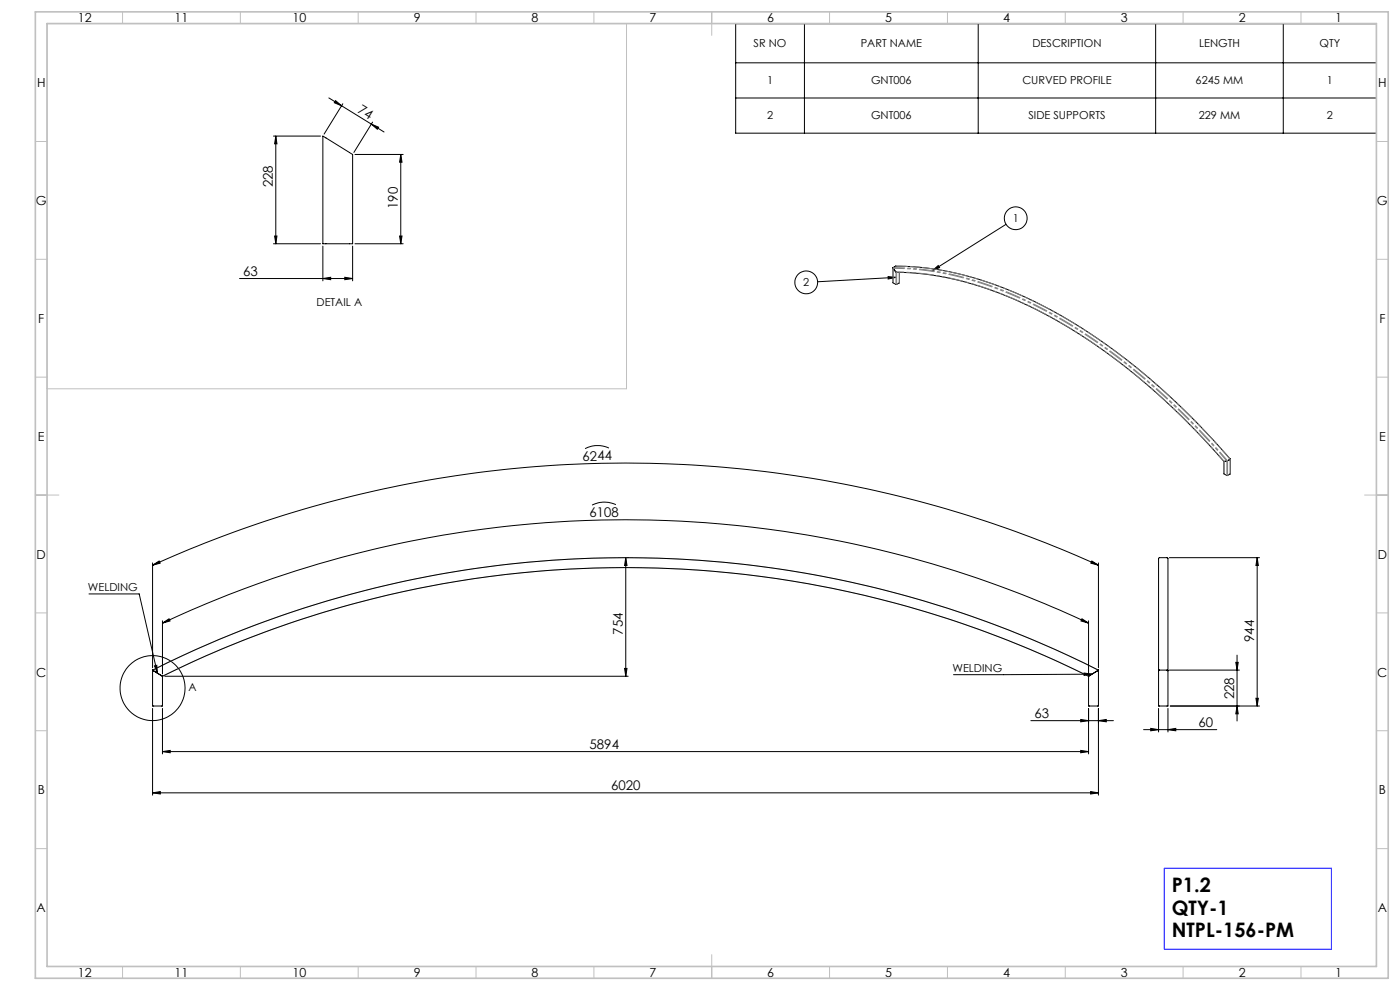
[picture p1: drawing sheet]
<svg xmlns="http://www.w3.org/2000/svg" width="594mm" height="420mm" viewBox="0 0 594 420" stroke-linecap="round" stroke-linejoin="round" font-family="sans-serif">
<g fill="none" stroke="#000" stroke-width=".42">
<path d="M312.1 10.1h271.9v46.4h-271.9zM341.3 10.1v46.4M415 10.1v46.4M490.3 10.1v46.4M544.5 10.1v46.4M312.1 26.7h271.9M116 57.7h20M117 57.7l.5 3.3h-1zM117 57.7v45.7M137 57.7l12.6 7.8v37.9h-12.6zM139.5 41.5l18.1 11.2M142.4 42.7l2.6 2.2-3.1-1.3z"/>
<path d="M145.5 44l-8 12.9M157.6 52.7l5.3 3.3M157.6 52.7l3 1.3-.5 .8zM158.1 51.8l-8 12.9M312.1 41.6h271.9M150.6 65.5h20.5M170 65.5v37.9M170 65.5l.6 3.3h-1.1zM426.9 95.2l-31.3 19.6M101.6 118.2h48M116 103.4h20M116.5 100.1h1l-.5 3.3z"/>
<path d="M137 118.2l3.3-.6v1.1zM137 104.4v14.8M146.3 117.6l3.3 .6-3.3 .5zM149.6 104.4v14.8M150.6 103.4h20.5M169.5 100.1h1.1l-.6 3.3zM376.8 117.4l3.3 .3-3.3 .7zM378.9 113.7v6.2l1.3 .8 1.4-.7v-4.4M378.9 113.6v.3M378.9 113.9l1.2 1.5M380 112.9h.1M380 112.9h.2"/>
<path d="M380 112.9l-1.1 .7M380.1 112.9l5 .1a147.1 147.1 0 0 1 65.1 20.9l8.7 5.2 10.8 7.3 8.6 6.4 9.5 7.8 9.4 8.4 9.2 9 15.6 16.8M380.1 115.4l.2 .1M380.1 115.4l.3 .1M380.1 117.7l-33.2 1.8M380.3 115.5l8.5 .4 7 .9 9.2 1.7 7.3 1.9 7.3 2.4 9.6 3.7 10.7 5 8.7 4.6 9.7 5.8 10.7 7.3 8.5 6.5 8.5 6.9 15.5 14.2 9 9.2 8.8 9.8M395.6 114.8l2.5-2.1 .5 .8zM258.3 190.1a11.4 11.4 0 0 0-10.1 .2M519.3 195.8h.1M519.3 195.8v5.2M520.5 195.6l-1.2 .2M520.8 195.5l-.3 .1"/>
<path d="M521.9 194.9l-1.1 .6M522 194.8v6.2l-1.3 .8-1.4-.8M522 194.8l-.1 .1M261.3 214.1a11.4 11.4 0 0 0-10.1 .2M519.3 201h.1M64.7 239.8l2.8-1.8 .4 .9zM64.7 239.8a486 486 0 0 1 401.4 0M64.7 238.8v44.5M265.5 236.6l.5 3.3h-1zM265.5 236.6v50.3M266.4 236.6h.1M463.3 238l2.8 1.8-3.3-.9z"/>
<path d="M466.1 238.8v44.5M496.1 236.6h38.3M533.4 236.6l.5 3.3h-1zM533.4 236.6v62.9M37.7 252h21.4l7.7 33.6M68.9 263.4v22.5M68.9 264.4l2.8-1.9 .4 .9zM68.9 264.4a462 462 0 0 1 393 0M459.1 262.5l2.8 1.9-3.3-1zM461.9 263.4v22.5M524.9 277.9v28M64.7 284.3a445.7 445.7 0 0 1 401.4 0"/>
<path d="M64.7 284.3l.5 .3M64.7 284.3v15.2h4.2v-12.6M65.2 284.6l3.3 2M65.5 282.5l1-.3 .3 3.4zM68.5 286.6l.4 .3M68.9 286.9a441.6 441.6 0 0 1 393 0M69.9 286.9h196.6M265 283.6h1l-.5 3.3zM460 285.5l3.3 .5-3.3 .5zM462.3 286.6l-.4 .3M463.3 286l-58.7 .2M465.6 284.6l-3.3 2"/>
<path d="M466.1 284.3l-.5 .3M466.1 284.3v15.2h-4.2v-12.6M491.6 284.6v-47.7l.4-.3h3.1l.4 .3v47.7M491.6 284.6v14.9h3.9v-14.9M492 284.3l-.4 .3M492 284.3h3.1M495.1 284.3l.4 .3M496.1 284.3h29.8M496.5 299.5h37.9M524.3 281h1.1l-.5 3.3zM524.9 299.5l.5 3.3h-1.1zM532.9 296.2h1l-.5 3.3z"/>
<path d="M64.7 300.5v36.8M68.9 318.9l3.3-.5v1zM68.9 300.5v19.3M68.9 318.9h393M437.4 305.7h35M458.5 305.2l3.4 .5-3.4 .5zM458.5 318.4l3.4 .5-3.4 .5zM461.9 300.5v19.3M466.1 305.7l3.3-.5v1zM466.1 300.5v36.8M485.2 309.5h31.1M488.2 309l3.4 .5-3.4 .5z"/>
<path d="M491.6 300.5v10M495.5 309.5l3.4-.5v1zM495.5 300.5v10M64.7 336.4l3.3-.6v1zM64.7 336.4h401.4M462.7 335.8l3.4 .6-3.4 .4z"/>
<circle cx="431" cy="92.6" r="4.8"/>
<circle cx="342.1" cy="119.8" r="4.8"/>
<circle cx="64.7" cy="291.9" r="13.8"/>
</g>
<g fill="none" stroke="#c0c0c0" stroke-width=".42">
<path d="M20 10h245.8v154.9h-245.8zM52 5v5M102 5v5M152 5v5M202 5v5M252 5v5M302 5v10M352 5v5M402 5v5M452 5v5M502 5v5M552 5v5"/>
<path d="M15 60h5M584 60h5M15 110h5M584 110h5M15 160h5M584 160h5M15 210h10M579 210h10M15 260h5M584 260h5M64.7 284.3a445.7 445.7 0 0 1 401.4 0M68.9 286.9a441.6 441.6 0 0 1 393 0"/>
<path d="M15 310h5M584 310h5M15 360h5M584 360h5M52 410v5M102 410v5M152 410v5M202 410v5M252 410v5M302 405v10M352 410v5M402 410v5"/>
<path d="M452 410v5M502 410v5M552 410v5"/>
</g>
<path d="M15 5h574v410h-574zM20 10h564v400h-564z" fill="none" stroke="#c0c0c0" stroke-width=".7"/>
<path d="M494 368.4h70.9v34.3h-70.9z" fill="none" stroke="#00f" stroke-width=".42"/>
<g fill="#000">
<path d="M142.4 42.7l2.6 2.2-3.1-1.3zM157.6 52.7l3 1.3-.5 .8z"/>
<path d="M170 65.5l.6 3.3h-1.1zM169.5 100.1h1.1l-.6 3.3zM117 57.7l.5 3.3h-1zM116.5 100.1h1l-.5 3.3z"/>
<path d="M463.3 238l2.8 1.8-3.3-.9zM64.7 239.8l2.8-1.8 .4 .9z"/>
<path d="M459.1 262.5l2.8 1.9-3.3-1zM68.9 264.4l2.8-1.9 .4 .9z"/>
<path d="M65.5 282.5l1-.3 .3 3.4zM460 285.5l3.3 .5-3.3 .5zM376.8 117.4l3.3 .3-3.3 .7zM395.6 114.8l2.5-2.1 .5 .8z"/>
<path d="M265 283.6h1l-.5 3.3zM265.5 236.6l.5 3.3h-1z"/>
<path d="M524.3 281h1.1l-.5 3.3zM524.9 299.5l.5 3.3h-1.1z"/>
<path d="M532.9 296.2h1l-.5 3.3zM533.4 236.6l.5 3.3h-1z"/>
<path d="M68.9 318.9l3.3-.5v1zM458.5 318.4l3.4 .5-3.4 .5z"/>
<path d="M458.5 305.2l3.4 .5-3.4 .5zM466.1 305.7l3.3-.5v1zM137 118.2l3.3-.6v1.1zM146.3 117.6l3.3 .6-3.3 .5z"/>
<path d="M495.5 309.5l3.4-.5v1zM488.2 309l3.4 .5-3.4 .5z"/>
<path d="M462.7 335.8l3.4 .6-3.4 .4zM64.7 336.4l3.3-.6v1z"/>
</g>
<path d="M379 113.9v6.1M380.1 115.4v5.2M380.4 115.5v5.1M381.5 115.5v4.5M520.8 195.5h.1M519.4 201v-5.2M520.5 201.7v-6.1M520.8 201.7v-6.2M522 201.1v-6.3" fill="none" stroke="#808080" stroke-width=".42" stroke-dasharray="6.3 1.3 1.3 1.3 1.3 1.3"/>
<path d="M520.8 195.5l-8.9-9.9-9.1-9.4-9.3-8.9-8.3-7.3-9.7-7.7-9.7-7.1-9.8-6.5-9.8-5.7a141.4 141.4 0 0 0-66.2-19.4h-1M522 194.8l-8.9-9.9-9.2-9.4-9.3-8.8-8.3-7.3-9.6-7.8-9.8-7.1-9.8-6.4-9.8-5.8a141.4 141.4 0 0 0-66.1-19.4h-1.1" fill="none" stroke="#808080" stroke-width=".42" stroke-dasharray="6.3 1.3 1.3 1.3 1.3 1.3" stroke-dashoffset="1.4"/>
<path d="M520.5 195.6l-8.8-9.9-8-8.2-9.3-8.9-9.5-8.4-9.6-7.7-9.7-7.1-9.7-6.4-9.8-5.8a141.3 141.3 0 0 0-66.1-19.3h-1" fill="none" stroke="#808080" stroke-width=".42" stroke-dasharray="6.3 1.3 1.3 1.3 1.3 1.3" stroke-dashoffset="1.6"/>
<path d="M519.4 195.8l-9.9-10.9-9-9.1-10.3-9.6-10.6-8.9-9.5-7.3-10.7-7.4-10.9-6.6-10.8-5.7a133.7 133.7 0 0 0-57.6-14.9" fill="none" stroke="#808080" stroke-width=".42" stroke-dasharray="6.3 1.3 1.3 1.3 1.3 1.3" stroke-dashoffset="3.1"/>
<g font-size="8.5">
<text x="497.2" y="378.6">P1.2</text>
<text x="497.2" y="388.1">QTY-1</text>
<text x="497.2" y="397.5">NTPL-156-PM</text>
</g>
<g font-size="5.6">
<text x="151.4" y="47.4" transform="rotate(32 151.4 47.4)">74</text>
<text x="115.8" y="79.4" transform="rotate(-90 115.8 79.4)">228</text>
<text x="168.8" y="88.7" transform="rotate(-90 168.8 88.7)">190</text>
<text x="103.2" y="116.9">63</text>
<text x="247.2" y="195.5" transform="rotate(-1 247.2 195.5)">6244</text>
<text x="250.1" y="219.5" transform="rotate(-1 250.1 219.5)">6108</text>
<text x="264.3" y="269.2" transform="rotate(-90 264.3 269.2)">754</text>
<text x="532.2" y="272.3" transform="rotate(-90 532.2 272.3)">944</text>
<text x="523.6" y="296.7" transform="rotate(-90 523.6 296.7)">228</text>
<text x="439" y="304.5">63</text>
<text x="508.5" y="308.3">60</text>
<text x="250.1" y="317.6">5894</text>
<text x="259.3" y="335.1">6020</text>
</g>
<g font-size="5.3">
<text x="33.1" y="9.5">12</text>
<text x="74.1" y="9.5">11</text>
<text x="124.1" y="9.5">10</text>
<text x="175.6" y="9.5">9</text>
<text x="225.6" y="9.5">8</text>
<text x="275.6" y="9.5">7</text>
<text x="325.6" y="9.5">6</text>
<text x="375.6" y="9.5">5</text>
<text x="425.6" y="9.5">4</text>
<text x="475.6" y="9.5">3</text>
<text x="525.6" y="9.5">2</text>
<text x="566.6" y="9.5">1</text>
<text x="15.7" y="37">H</text>
<text x="584.7" y="37">H</text>
<text x="15.2" y="87">G</text>
<text x="584.2" y="87">G</text>
<text x="16.2" y="137">F</text>
<text x="585.2" y="137">F</text>
<text x="16.1" y="187">E</text>
<text x="585.1" y="187">E</text>
<text x="15.5" y="237">D</text>
<text x="584.5" y="237">D</text>
<text x="15.4" y="287">C</text>
<text x="584.4" y="287">C</text>
<text x="16" y="337.1">B</text>
<text x="585" y="337.1">B</text>
<text x="15.5" y="387">A</text>
<text x="584.5" y="387">A</text>
<text x="33.1" y="414.5">12</text>
<text x="74.1" y="414.5">11</text>
<text x="124.1" y="414.5">10</text>
<text x="175.6" y="414.5">9</text>
<text x="225.6" y="414.5">8</text>
<text x="275.6" y="414.5">7</text>
<text x="325.6" y="414.5">6</text>
<text x="375.6" y="414.5">5</text>
<text x="425.6" y="414.5">4</text>
<text x="475.6" y="414.5">3</text>
<text x="525.6" y="414.5">2</text>
<text x="566.6" y="414.5">1</text>
</g>
<g font-size="4.7">
<text x="319.8" y="20">SR NO</text>
<text x="365.2" y="20">PART NAME</text>
<text x="438.1" y="20">DESCRIPTION</text>
<text x="508.7" y="20">LENGTH</text>
<text x="559.9" y="20">QTY</text>
<text x="325.4" y="35.8">1</text>
<text x="369.6" y="35.8">GNT006</text>
<text x="433.8" y="35.8">CURVED PROFILE</text>
<text x="507.3" y="35.8">6245 MM</text>
<text x="563" y="35.8">1</text>
<text x="325.4" y="50.7">2</text>
<text x="369.6" y="50.7">GNT006</text>
<text x="436.3" y="50.7">SIDE SUPPORTS</text>
<text x="508.6" y="50.7">229 MM</text>
<text x="563" y="50.7">2</text>
<text x="429.7" y="94.3">1</text>
<text x="340.8" y="121.5">2</text>
<text x="134.3" y="129.9">DETAIL A</text>
<text x="37.3" y="250.9">WELDING</text>
<text x="404.1" y="285.2">WELDING</text>
<text x="79.9" y="293.3">A</text>
</g>
</svg>
